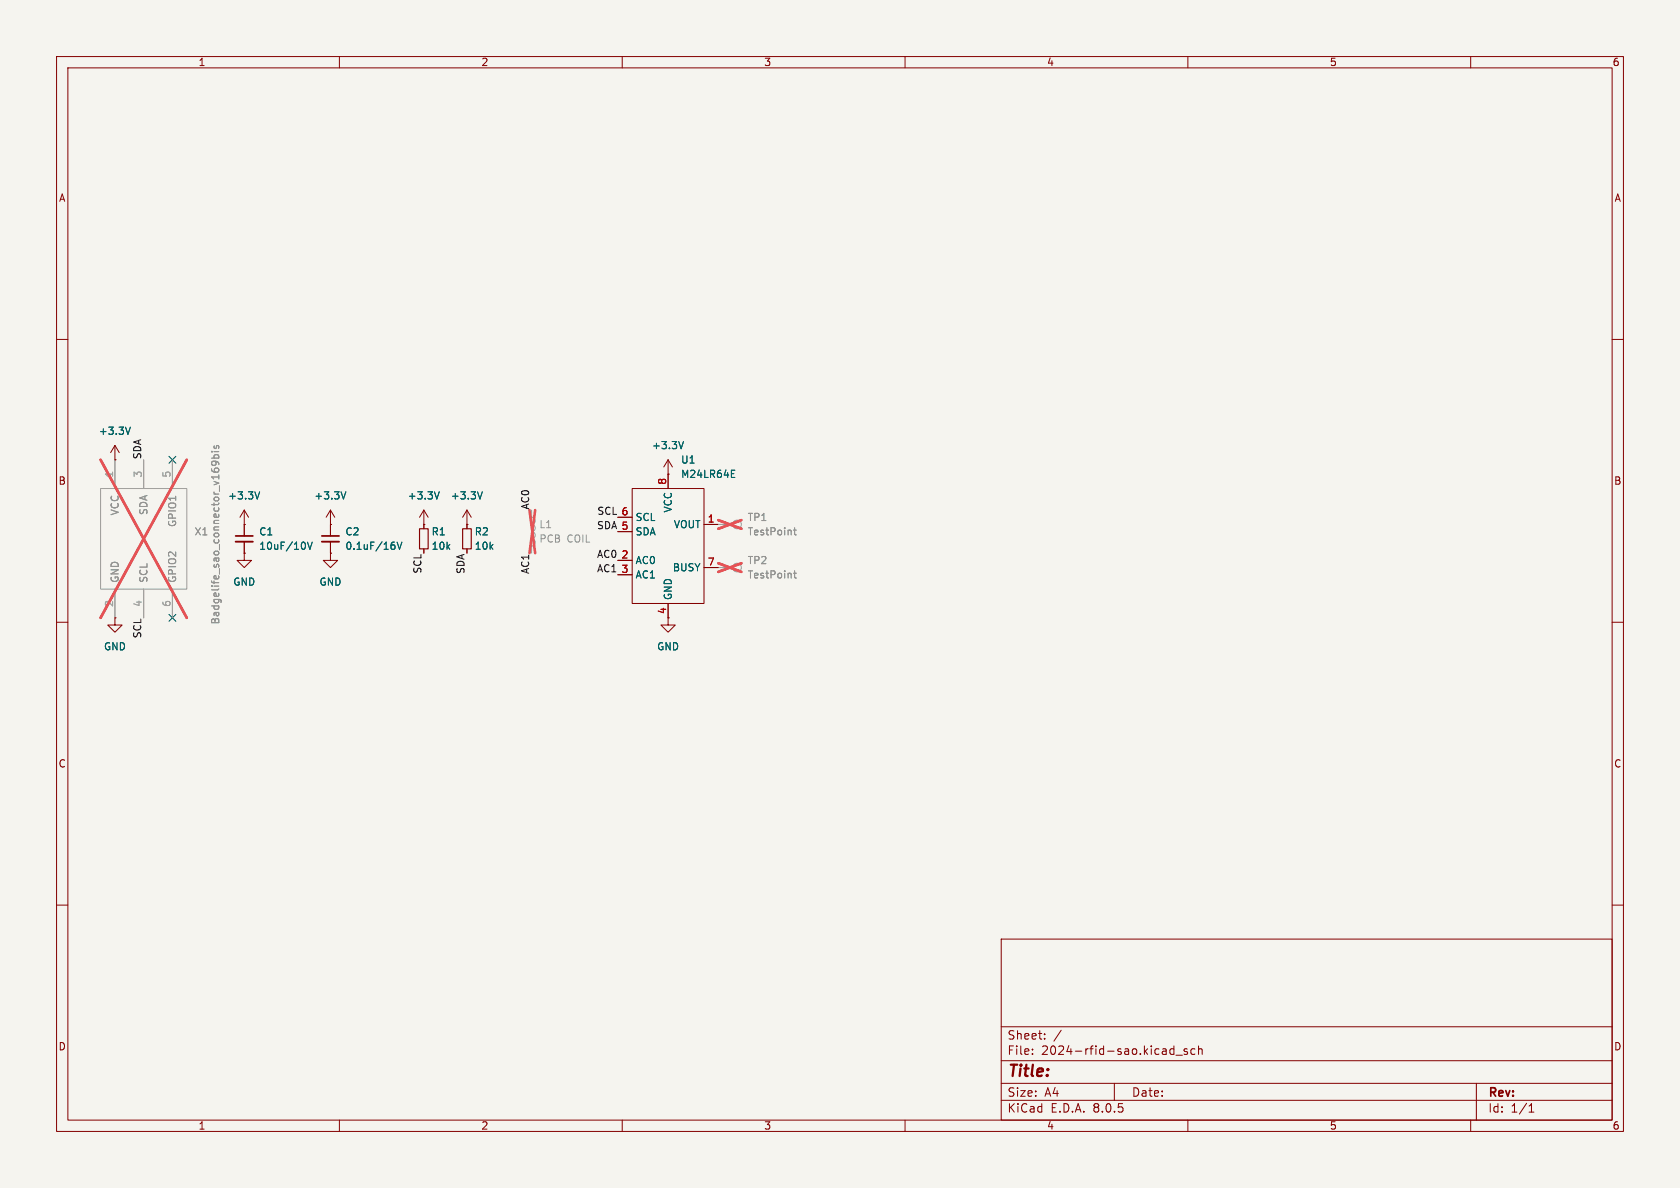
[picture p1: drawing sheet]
<svg xmlns="http://www.w3.org/2000/svg" width="297mm" height="210mm" viewBox="0 0 297 210" stroke-linecap="round" stroke-linejoin="round" font-family="sans-serif">
<path d="M0 0h297v210h-297z" fill="#f5f4ef" stroke="#f5f4ef" stroke-width=".18"/>
<g fill="none" stroke="#840000" stroke-width=".18">
<path d="M10 10h277v190h-277zM12 12h273v186h-273zM60 10v2M110 10v2M160 10v2M210 10v2M260 10v2M10 60h2M285 60h2M20.3 78.7l-.7 1.3M20.3 78.7v2.6M20.3 78.7l.8 1.3"/>
<path d="M20.3 81.3h.1M43.2 97.8v1.3h1.2l-1.2 1.2-1.3-1.2h1.3M43.2 97.8h.1M43.2 92.7h.1M43.2 90.2l-.8 1.2M43.2 90.2v4.5M43.2 95.8v2M43.2 90.2l.7 1.2M58.4 97.8v1.3h1.3l-1.3 1.2-1.3-1.2h1.3M58.4 97.8h.1M58.4 92.7h.1M58.4 90.2l-.7 1.2"/>
<path d="M58.4 90.2v4.5M58.4 95.8v2M58.4 90.2l.8 1.2M74.9 92.7h.1M74.9 90.2v3.3M74.9 97v.8M74.9 90.2l-.7 1.2M74.9 90.2l.8 1.2M82.5 92.7h.1M82.5 90.2v3.3M82.5 97v.8M82.5 90.2l-.7 1.2"/>
<path d="M82.5 90.2l.8 1.2M109.2 99.1h2.6M109.2 94h2.6M109.2 91.4h2.6M111.8 86.4h12.7v20.3h-12.7zM118.1 83.8h.1M118.1 81.3l-.8 1.3M118.1 81.3v5.1M118.1 81.3l.8 1.3M124.5 92.7h2.5M10 110h2M20.3 109.2v1.3h1.3l-1.3 1.3-1.3-1.3h1.3"/>
<path d="M20.3 109.2h.1M109.2 101.6h2.6M118.1 106.7v3.8h1.3l-1.3 1.3-1.3-1.3h1.3M124.5 100.3h2.5M285 110h2M10 160h2M285 160h2M177 166h108v32h-108zM60 198v2M110 198v2M160 198v2M177 194.5h108"/>
<path d="M177 191.5h108M177 187.5h108M177 181.5h108M182.5 186.3v.1M182.5 185.5v.1M184.7 183.6v.1M184.7 182.8v.1M187.6 182.1l-1.3 2M197 191.5v3M206.8 186.1l.3 .3 .4-.1M207.5 184.9v1.5M207.5 185.5l-.4-.1-.3 .3"/>
<path d="M207.9 186.5h1.1M209.9 185.5l-.4-.1-.2 .2 .1 .2 .5 .2v.3h-.6M210 198v2M211.2 185.5l-.4-.1-.3 .3v.4l.2 .2h.5M211.9 185.5l.2-.1 .4 .1v.9M211.9 184.9v1.5M260 198v2M261 191.5v6.5M270.3 196.6h.9M270.3 195.5l.4-.4v1.5"/>
</g>
<g fill="none" stroke="#9c9b98" stroke-width=".18">
<path d="M17.8 86.4h15.2v17.7h-15.2zM20.3 81.3v5.1M25.4 81.3v5.1M30.5 81.3v5.1M94 92.7a.64 .64 0 0 1 .6 .6 .64 .64 0 0 1-.6 .7 .64 .64 0 0 1 .6 .6 .64 .64 0 0 1-.6 .6 .64 .64 0 0 1 .6 .7 .64 .64 0 0 1-.6 .6v1.3M94 90.2v1.2a.64 .64 0 0 1 .6 .7 .64 .64 0 0 1-.6 .6M127 92.7h2.5M20.3 104.1v5.1M25.4 104.1v5.1M30.5 104.1v5.1M127 100.3h2.5"/>
<circle cx="130.3" cy="92.7" r=".76"/>
<circle cx="130.3" cy="100.3" r=".76"/>
</g>
<path d="M37.4 79.8h.1M37.8 79.8h.9M37.9 78.8l-.1 .3 .2 .2 .2-.1 .1-.4h.3v.5M37.4 82.9v.2M37.4 81h1.3M37.9 83l.2-.3h.3l.3 .3M37.9 81l-.1-.4 .3-.2 .5 .1v.5M38 81.5l.2 .3-.1 .3-.1 .2-.5-.2-.1-.3 .1-.2a.84 .84 0 0 1 1.2 .3v.2M140.3 93.7h.5M140.5 93.3v1.1l.3 .2M140.3 101.3h.5M140.5 100.9v1.1l.3 .2" fill="none" stroke="#939391" stroke-width=".18"/>
<path d="M17.8 81.3l15.2 27.9M33 81.3l-15.2 27.9M93.6 90.2l1 7.6M94.6 90.2l-1 7.6M127 91.9l4.1 1.6M127 99.6l4.1 1.5M131.1 91.9l-4.1 1.6M131.1 99.6l-4.1 1.5" fill="none" stroke="#e65255" stroke-width=".46"/>
<g fill="none" stroke="#006464" stroke-width=".18">
<path d="M23 75.5l-.4 1.3M120.8 78l-.4 1.3M45.9 86.9l-.4 1.3M53.9 96.1v.8M54.4 95.8l.4 1.3 .4-1.3M61.1 86.9l-.4 1.3M69.5 95.8h.2M69.6 96.3l.2 .3v.3l-.2 .2M70.2 95.8l.4 1.3 .4-1.3M77.7 86.9l-.5 1.3M85.3 86.9l-.5 1.3M129.3 83.7h.4"/>
<path d="M129.3 84.4h.6M129.3 83.1h.6"/>
</g>
<path d="M41.7 95.8h3M56.9 95.8h3" fill="none" stroke="#840000" stroke-width=".33"/>
<path d="M41.7 94.7h3M56.9 94.7h3" fill="none" stroke="#840000" stroke-width=".3"/>
<path d="M74.2 93.5h1.5v3.5h-1.5zM81.8 93.5h1.5v3.5h-1.5z" fill="none" stroke="#840000" stroke-width=".2"/>
<path d="M29.9 80.7l1.2 1.2M31.1 80.7l-1.2 1.2M29.9 108.6l1.2 1.2M31.1 108.6l-1.2 1.2" fill="none" stroke="#000084" stroke-width=".18"/>
<text font-size="2.8" fill="#840000" x="178" y="190.9">Title:</text>
<g font-size="2.1" fill="#840000">
<text x="178" y="184">Sheet:</text>
<text x="178" y="186.7">File:</text>
<text x="184.1" y="186.7">2024-rfid-sao.kicad_sch</text>
<text x="178" y="196.9">KiCad</text>
<text x="178" y="194.1">Size:</text>
<text x="184.7" y="194.1">A4</text>
<text x="185.7" y="196.9">E.D.A.</text>
<text x="193.3" y="196.9">8.0.5</text>
<text x="200" y="194.1">Date:</text>
<text x="263" y="194.3">Rev:</text>
<text x="263" y="196.9">Id:</text>
<text x="267.1" y="196.9">1/1</text>
</g>
<g font-size="1.8" fill="#840000">
<text x="35" y="11.9">1</text>
<text x="85" y="11.9">2</text>
<text x="135" y="11.9">3</text>
<text x="185" y="11.9">4</text>
<text x="235" y="11.9">5</text>
<text x="285" y="11.9">6</text>
<text x="10.3" y="35.9">A</text>
<text x="285.3" y="35.9">A</text>
<text x="10.3" y="85.9">B</text>
<text x="285.3" y="85.9">B</text>
<text x="117.9" y="108.7" transform="rotate(-90 117.9 108.7)">4</text>
<text x="10.3" y="135.9">C</text>
<text x="285.3" y="135.9">C</text>
<text x="10.3" y="185.9">D</text>
<text x="285.3" y="185.9">D</text>
<text x="35" y="199.9">1</text>
<text x="85" y="199.9">2</text>
<text x="135" y="199.9">3</text>
<text x="185" y="199.9">4</text>
<text x="235" y="199.9">5</text>
<text x="285" y="199.9">6</text>
</g>
<g font-size="1.8" fill="#006464">
<text x="17.4" y="77.1">+3.3V</text>
<text x="115.2" y="79.6">+3.3V</text>
<text x="120.3" y="82.1">U1</text>
<text x="40.2" y="88.5">+3.3V</text>
<text x="55.5" y="88.5">+3.3V</text>
<text x="72" y="88.5">+3.3V</text>
<text x="79.6" y="88.5">+3.3V</text>
<text x="120.3" y="84.7">M24LR64E</text>
<text x="45.7" y="94.8">C1</text>
<text x="61" y="94.8">C2</text>
<text x="76.2" y="94.8">R1</text>
<text x="83.8" y="94.8">R2</text>
<text x="112.3" y="94.8">SDA</text>
<text x="112.3" y="92.3">SCL</text>
<text x="119" y="90.7" transform="rotate(-90 119 90.7)">VCC</text>
<text x="119" y="93.6">VOUT</text>
<text x="45.7" y="97.4">10uF/10V</text>
<text x="61" y="97.4">0.1uF/16V</text>
<text x="76.2" y="97.4">10k</text>
<text x="83.8" y="97.4">10k</text>
<text x="112.3" y="99.9">AC0</text>
<text x="118.9" y="101.2">BUSY</text>
<text x="41.1" y="103.7">GND</text>
<text x="56.4" y="103.7">GND</text>
<text x="112.3" y="102.5">AC1</text>
<text x="119" y="106.2" transform="rotate(-90 119 106.2)">GND</text>
<text x="18.3" y="115.2">GND</text>
<text x="116.1" y="115.2">GND</text>
</g>
<g font-size="1.8" fill="#0f0f0f">
<text x="25.1" y="81.3" transform="rotate(-90 25.1 81.3)">SDA</text>
<text x="93.6" y="90.2" transform="rotate(-90 93.6 90.2)">AC0</text>
<text x="105.4" y="93.6">SDA 5</text>
<text x="105.5" y="91.1">SCL 6</text>
<text x="74.6" y="101.5" transform="rotate(-90 74.6 101.5)">SCL</text>
<text x="82.2" y="101.6" transform="rotate(-90 82.2 101.6)">SDA</text>
<text x="93.6" y="101.6" transform="rotate(-90 93.6 101.6)">AC1</text>
<text x="105.4" y="101.3">AC1</text>
<text x="105.4" y="98.7">AC0</text>
<text x="25.1" y="112.9" transform="rotate(-90 25.1 112.9)">SCL</text>
</g>
<g font-size="1.8" fill="#a5a4a2">
<text x="20.1" y="84.5" transform="rotate(-90 20.1 84.5)">1</text>
<text x="25.1" y="84.5" transform="rotate(-90 25.1 84.5)">3</text>
<text x="30.2" y="84.5" transform="rotate(-90 30.2 84.5)">5</text>
<text x="20.1" y="107.4" transform="rotate(-90 20.1 107.4)">2</text>
<text x="25.1" y="107.4" transform="rotate(-90 25.1 107.4)">4</text>
<text x="30.2" y="107.4" transform="rotate(-90 30.2 107.4)">6</text>
</g>
<g font-size="1.8" fill="#a90000">
<text x="117.9" y="85.8" transform="rotate(-90 117.9 85.8)">8</text>
<text x="109.8" y="93.7">5</text>
<text x="109.8" y="91.2">6</text>
<text x="125" y="92.5">1</text>
<text x="109.8" y="98.8">2</text>
<text x="109.8" y="101.3">3</text>
<text x="125" y="100.1">7</text>
</g>
<g font-size="1.8" fill="#939391">
<text x="21.2" y="91.2" transform="rotate(-90 21.2 91.2)">VCC</text>
<text x="26.3" y="91.1" transform="rotate(-90 26.3 91.1)">SDA</text>
<text x="31.3" y="93.3" transform="rotate(-90 31.3 93.3)">GPIO1</text>
<text x="34.3" y="94.8">X1</text>
<text x="95.3" y="93.6">L1</text>
<text x="132.1" y="92.3">TP1</text>
<text x="132.1" y="94.8">TestPoint</text>
<text x="95.3" y="96.1">PCB</text>
<text x="100.2" y="96.1">COIL</text>
<text x="132.1" y="99.9">TP2</text>
<text x="21.2" y="103.1" transform="rotate(-90 21.2 103.1)">GND</text>
<text x="26.3" y="103.1" transform="rotate(-90 26.3 103.1)">SCL</text>
<text x="31.3" y="103.1" transform="rotate(-90 31.3 103.1)">GPIO2</text>
<text x="132.1" y="102.5">TestPoint</text>
<text x="39" y="110.5" transform="rotate(-90 39 110.5)">Badgelife_sao_connector_v169bis</text>
</g>
</svg>
